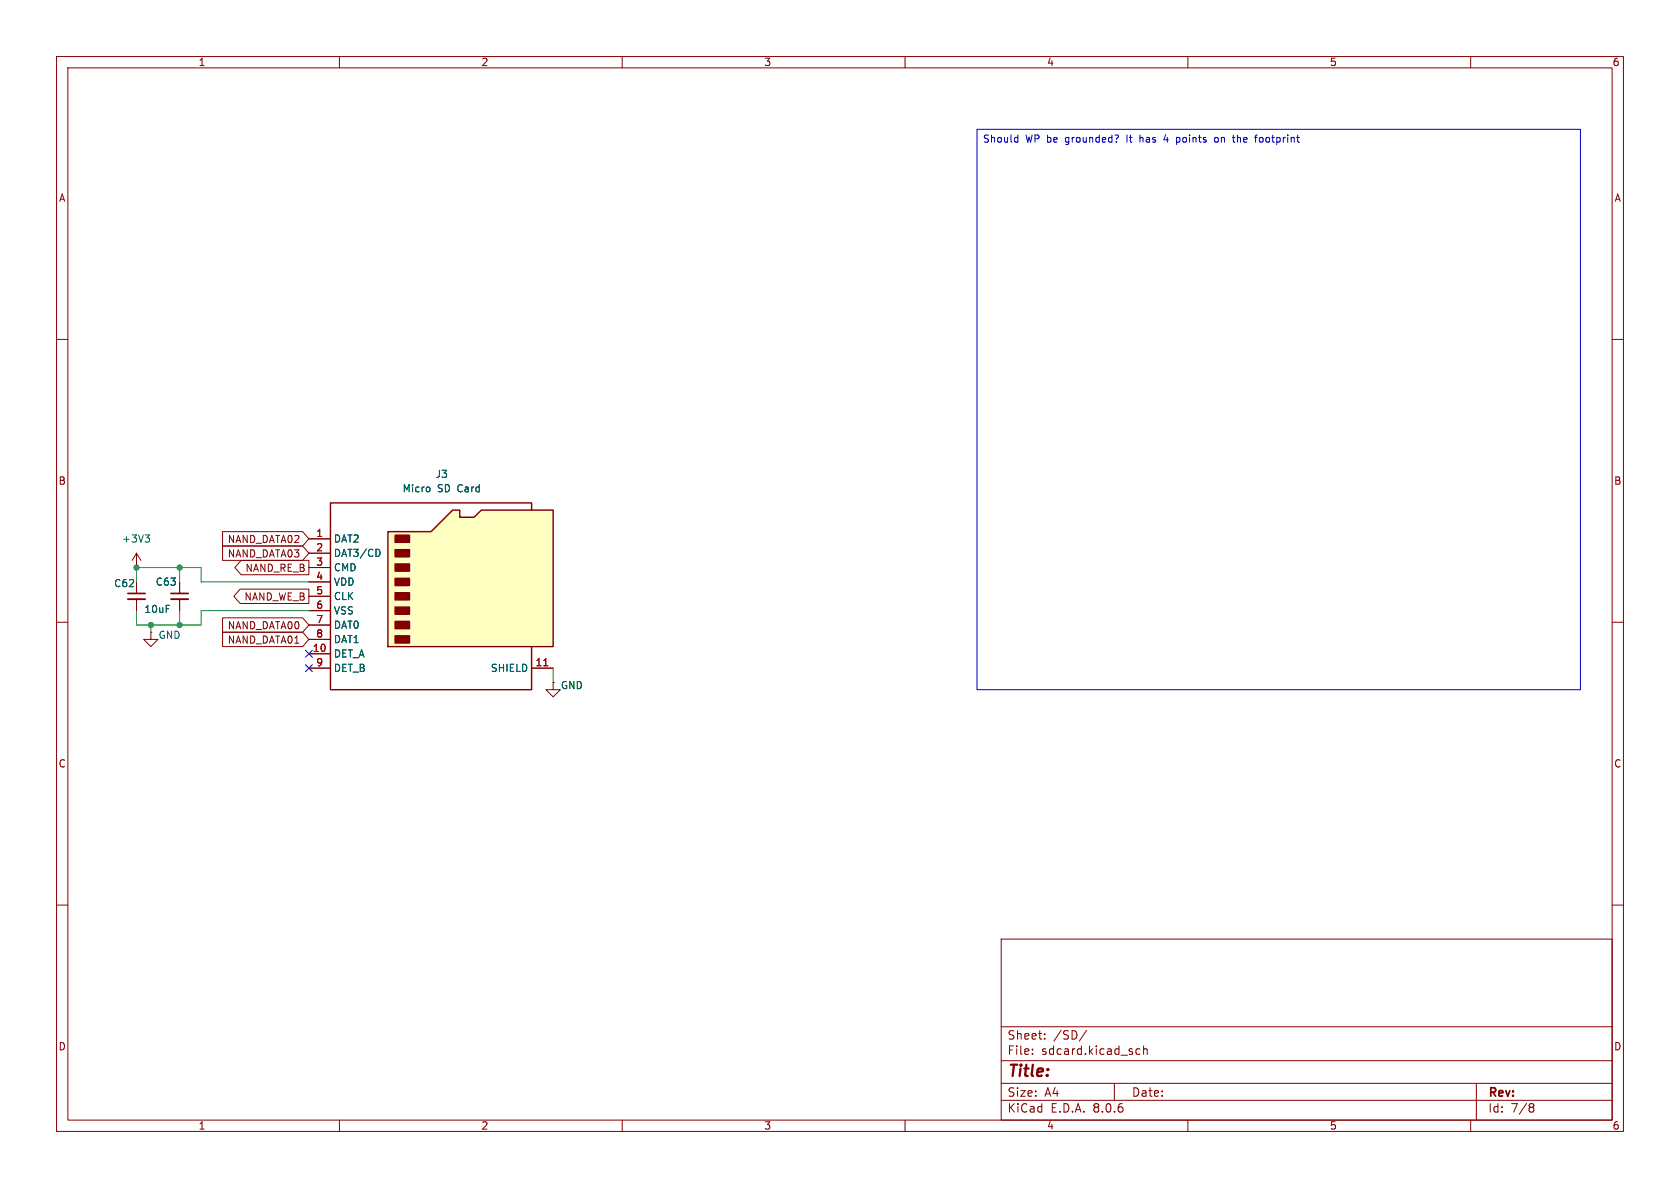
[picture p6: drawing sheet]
(kicad_sch
 (version 20231120)
 (generator "eeschema")
 (generator_version "8.0")
 (paper "A4")
 (lib_symbols
  (symbol "Connector:Micro_SD_Card_Det2" (exclude_from_sim no) (in_bom yes) (on_board yes)
   (property "Reference" "J" (at -16.51 17.78 0) (effects (font (size 1.27 1.27))))
   (property "Value" "Micro_SD_Card_Det2" (at 16.51 17.78 0) (effects (font (size 1.27 1.27)) (justify right)))
   (property "Footprint" "" (at 52.07 17.78 0) (effects (font (size 1.27 1.27)) (hide yes)))
   (property "Datasheet" "https://www.hirose.com/en/product/document?clcode=&productname=&series=DM3&documenttype=Catalog&lang=en&documentid=D49662_en" (at 2.54 2.54 0) (effects (font (size 1.27 1.27)) (hide yes)))
   (property "Description" "Micro SD Card Socket with two card detection pins" (at 0 0 0) (effects (font (size 1.27 1.27)) (hide yes)))
   (symbol "Micro_SD_Card_Det2_0_1"
    (rectangle (start -7.62 -6.985) (end -5.08 -8.255) (stroke (width 0.254) (type default)) (fill (type outline)))
    (rectangle (start -7.62 -4.445) (end -5.08 -5.715) (stroke (width 0.254) (type default)) (fill (type outline)))
    (rectangle (start -7.62 -1.905) (end -5.08 -3.175) (stroke (width 0.254) (type default)) (fill (type outline)))
    (rectangle (start -7.62 0.635) (end -5.08 -0.635) (stroke (width 0.254) (type default)) (fill (type outline)))
    (rectangle (start -7.62 3.175) (end -5.08 1.905) (stroke (width 0.254) (type default)) (fill (type outline)))
    (rectangle (start -7.62 5.715) (end -5.08 4.445) (stroke (width 0.254) (type default)) (fill (type outline)))
    (rectangle (start -7.62 8.255) (end -5.08 6.985) (stroke (width 0.254) (type default)) (fill (type outline)))
    (rectangle (start -7.62 10.795) (end -5.08 9.525) (stroke (width 0.254) (type default)) (fill (type outline)))
    (polyline (pts (xy 16.51 15.24) (xy 16.51 16.51) (xy -19.05 16.51) (xy -19.05 -16.51) (xy 16.51 -16.51) (xy 16.51 -8.89)) (stroke (width 0.254) (type default)) (fill (type none)))
    (polyline (pts (xy -8.89 -8.89) (xy -8.89 11.43) (xy -1.27 11.43) (xy 2.54 15.24) (xy 3.81 15.24) (xy 3.81 13.97) (xy 6.35 13.97) (xy 7.62 15.24) (xy 20.32 15.24) (xy 20.32 -8.89) (xy -8.89 -8.89)) (stroke (width 0.254) (type default)) (fill (type background))))
   (symbol "Micro_SD_Card_Det2_1_1"
    (pin bidirectional line (at -22.86 10.16 0) (length 3.81) (name "DAT2" (effects (font (size 1.27 1.27)))) (number "1" (effects (font (size 1.27 1.27)))))
    (pin passive line (at -22.86 -10.16 0) (length 3.81) (name "DET_A" (effects (font (size 1.27 1.27)))) (number "10" (effects (font (size 1.27 1.27)))))
    (pin passive line (at 20.32 -12.7 180) (length 3.81) (name "SHIELD" (effects (font (size 1.27 1.27)))) (number "11" (effects (font (size 1.27 1.27)))))
    (pin bidirectional line (at -22.86 7.62 0) (length 3.81) (name "DAT3/CD" (effects (font (size 1.27 1.27)))) (number "2" (effects (font (size 1.27 1.27)))))
    (pin input line (at -22.86 5.08 0) (length 3.81) (name "CMD" (effects (font (size 1.27 1.27)))) (number "3" (effects (font (size 1.27 1.27)))))
    (pin power_in line (at -22.86 2.54 0) (length 3.81) (name "VDD" (effects (font (size 1.27 1.27)))) (number "4" (effects (font (size 1.27 1.27)))))
    (pin input line (at -22.86 0 0) (length 3.81) (name "CLK" (effects (font (size 1.27 1.27)))) (number "5" (effects (font (size 1.27 1.27)))))
    (pin power_in line (at -22.86 -2.54 0) (length 3.81) (name "VSS" (effects (font (size 1.27 1.27)))) (number "6" (effects (font (size 1.27 1.27)))))
    (pin bidirectional line (at -22.86 -5.08 0) (length 3.81) (name "DAT0" (effects (font (size 1.27 1.27)))) (number "7" (effects (font (size 1.27 1.27)))))
    (pin bidirectional line (at -22.86 -7.62 0) (length 3.81) (name "DAT1" (effects (font (size 1.27 1.27)))) (number "8" (effects (font (size 1.27 1.27)))))
    (pin passive line (at -22.86 -12.7 0) (length 3.81) (name "DET_B" (effects (font (size 1.27 1.27)))) (number "9" (effects (font (size 1.27 1.27)))))))
  (symbol "Device:C_Small"
   (pin_numbers hide)
   (pin_names
    (offset 0.254) hide) (exclude_from_sim no) (in_bom yes) (on_board yes)
   (property "Reference" "C" (at 0.254 1.778 0) (effects (font (size 1.27 1.27)) (justify left)))
   (property "Value" "C_Small" (at 0.254 -2.032 0) (effects (font (size 1.27 1.27)) (justify left)))
   (property "Footprint" "" (at 0 0 0) (effects (font (size 1.27 1.27)) (hide yes)))
   (property "Datasheet" "~" (at 0 0 0) (effects (font (size 1.27 1.27)) (hide yes)))
   (property "Description" "Unpolarized capacitor, small symbol" (at 0 0 0) (effects (font (size 1.27 1.27)) (hide yes)))
   (symbol "C_Small_0_1"
    (polyline (pts (xy -1.524 -0.508) (xy 1.524 -0.508)) (stroke (width 0.3302) (type default)) (fill (type none)))
    (polyline (pts (xy -1.524 0.508) (xy 1.524 0.508)) (stroke (width 0.3048) (type default)) (fill (type none))))
   (symbol "C_Small_1_1"
    (pin passive line (at 0 2.54 270) (length 2.032) (name "~" (effects (font (size 1.27 1.27)))) (number "1" (effects (font (size 1.27 1.27)))))
    (pin passive line (at 0 -2.54 90) (length 2.032) (name "~" (effects (font (size 1.27 1.27)))) (number "2" (effects (font (size 1.27 1.27)))))))
  (symbol "power:+3V3"
   (power)
   (pin_numbers hide)
   (pin_names
    (offset 0) hide) (exclude_from_sim no) (in_bom yes) (on_board yes)
   (property "Reference" "#PWR" (at 0 -3.81 0) (effects (font (size 1.27 1.27)) (hide yes)))
   (property "Value" "+3V3" (at 0 3.556 0) (effects (font (size 1.27 1.27))))
   (property "Footprint" "" (at 0 0 0) (effects (font (size 1.27 1.27)) (hide yes)))
   (property "Datasheet" "" (at 0 0 0) (effects (font (size 1.27 1.27)) (hide yes)))
   (property "Description" "Power symbol creates a global label with name \"+3V3\"" (at 0 0 0) (effects (font (size 1.27 1.27)) (hide yes)))
   (symbol "+3V3_0_1"
    (polyline (pts (xy -0.762 1.27) (xy 0 2.54)) (stroke (width 0) (type default)) (fill (type none)))
    (polyline (pts (xy 0 0) (xy 0 2.54)) (stroke (width 0) (type default)) (fill (type none)))
    (polyline (pts (xy 0 2.54) (xy 0.762 1.27)) (stroke (width 0) (type default)) (fill (type none))))
   (symbol "+3V3_1_1"
    (pin power_in line (at 0 0 90) (length 0) (name "~" (effects (font (size 1.27 1.27)))) (number "1" (effects (font (size 1.27 1.27)))))))
  (symbol "power:GND"
   (power)
   (pin_numbers hide)
   (pin_names
    (offset 0) hide) (exclude_from_sim no) (in_bom yes) (on_board yes)
   (property "Reference" "#PWR" (at 0 -6.35 0) (effects (font (size 1.27 1.27)) (hide yes)))
   (property "Value" "GND" (at 0 -3.81 0) (effects (font (size 1.27 1.27))))
   (property "Footprint" "" (at 0 0 0) (effects (font (size 1.27 1.27)) (hide yes)))
   (property "Datasheet" "" (at 0 0 0) (effects (font (size 1.27 1.27)) (hide yes)))
   (property "Description" "Power symbol creates a global label with name \"GND\" , ground" (at 0 0 0) (effects (font (size 1.27 1.27)) (hide yes)))
   (symbol "GND_0_1"
    (polyline (pts (xy 0 0) (xy 0 -1.27) (xy 1.27 -1.27) (xy 0 -2.54) (xy -1.27 -1.27) (xy 0 -1.27)) (stroke (width 0) (type default)) (fill (type none))))
   (symbol "GND_1_1"
    (pin power_in line (at 0 0 270) (length 0) (name "~" (effects (font (size 1.27 1.27)))) (number "1" (effects (font (size 1.27 1.27))))))))
 (junction
  (at 26.67 110.49)
  (diameter 0)
  (color 0 0 0 0))
 (junction
  (at 31.75 110.49)
  (diameter 0)
  (color 0 0 0 0))
 (junction
  (at 31.75 100.33)
  (diameter 0)
  (color 0 0 0 0))
 (junction
  (at 24.13 100.33)
  (diameter 0)
  (color 0 0 0 0))
 (no_connect
  (at 54.61 118.11))
 (no_connect
  (at 54.61 115.57))
 (wire
  (pts (xy 54.61 102.87) (xy 35.56 102.87))
  (stroke (width 0) (type default)))
 (wire
  (pts (xy 35.56 102.87) (xy 35.56 100.33))
  (stroke (width 0) (type default)))
 (wire
  (pts (xy 26.67 110.49) (xy 31.75 110.49))
  (stroke (width 0) (type default)))
 (wire
  (pts (xy 97.79 118.11) (xy 97.79 120.65))
  (stroke (width 0) (type default)))
 (wire
  (pts (xy 31.75 110.49) (xy 31.75 107.95))
  (stroke (width 0) (type default)))
 (wire
  (pts (xy 24.13 107.95) (xy 24.13 110.49))
  (stroke (width 0) (type default)))
 (wire
  (pts (xy 35.56 100.33) (xy 31.75 100.33))
  (stroke (width 0) (type default)))
 (wire
  (pts (xy 24.13 100.33) (xy 31.75 100.33))
  (stroke (width 0) (type default)))
 (wire
  (pts (xy 24.13 110.49) (xy 26.67 110.49))
  (stroke (width 0) (type default)))
 (wire
  (pts (xy 35.56 110.49) (xy 31.75 110.49))
  (stroke (width 0) (type default)))
 (wire
  (pts (xy 54.61 107.95) (xy 35.56 107.95))
  (stroke (width 0) (type default)))
 (wire
  (pts (xy 31.75 100.33) (xy 31.75 102.87))
  (stroke (width 0) (type default)))
 (wire
  (pts (xy 26.67 110.49) (xy 26.67 111.76))
  (stroke (width 0) (type default)))
 (wire
  (pts (xy 24.13 102.87) (xy 24.13 100.33))
  (stroke (width 0) (type default)))
 (wire
  (pts (xy 35.56 107.95) (xy 35.56 110.49))
  (stroke (width 0) (type default)))
 (text_box "Should WP be grounded? It has 4 points on the footprint"
  (exclude_from_sim no)
  (at 172.72 22.86 0)
  (size 106.68 99.06)
  (stroke (width 0) (type default))
  (fill (type none))
  (effects (font (size 1.27 1.27)) (justify left top)))
 (global_label "NAND_RE_B"
  (shape output)
  (at 54.61 100.33 180)
  (effects (font (size 1.27 1.27)) (justify right))
  (property "Intersheetrefs" "${INTERSHEET_REFS}" (at 54.61 100.33 0) (effects (font (size 1.27 1.27)) (hide yes))))
 (global_label "NAND_WE_B"
  (shape output)
  (at 54.61 105.41 180)
  (effects (font (size 1.27 1.27)) (justify right))
  (property "Intersheetrefs" "${INTERSHEET_REFS}" (at 54.61 105.41 0) (effects (font (size 1.27 1.27)) (hide yes))))
 (global_label "NAND_DATA00"
  (shape input)
  (at 54.61 110.49 180)
  (effects (font (size 1.27 1.27)) (justify right))
  (property "Intersheetrefs" "${INTERSHEET_REFS}" (at 54.61 110.49 0) (effects (font (size 1.27 1.27)) (hide yes))))
 (global_label "NAND_DATA01"
  (shape input)
  (at 54.61 113.03 180)
  (effects (font (size 1.27 1.27)) (justify right))
  (property "Intersheetrefs" "${INTERSHEET_REFS}" (at 54.61 113.03 0) (effects (font (size 1.27 1.27)) (hide yes))))
 (global_label "NAND_DATA03"
  (shape input)
  (at 54.61 97.79 180)
  (effects (font (size 1.27 1.27)) (justify right))
  (property "Intersheetrefs" "${INTERSHEET_REFS}" (at 54.61 97.79 0) (effects (font (size 1.27 1.27)) (hide yes))))
 (global_label "NAND_DATA02"
  (shape input)
  (at 54.61 95.25 180)
  (effects (font (size 1.27 1.27)) (justify right))
  (property "Intersheetrefs" "${INTERSHEET_REFS}" (at 54.61 95.25 0) (effects (font (size 1.27 1.27)) (hide yes))))
 (symbol
  (lib_id "power:+3V3")
  (at 24.13 100.33 0)
  (unit 1)
  (exclude_from_sim no)
  (in_bom yes)
  (on_board yes)
  (dnp no)
  (fields_autoplaced yes)
  (property "Reference" "#PWR052" (at 24.13 104.14 0) (effects (font (size 1.27 1.27)) (hide yes)))
  (property "Value" "+3V3" (at 24.13 95.25 0) (effects (font (size 1.27 1.27))))
  (property "Footprint" "" (at 24.13 100.33 0) (effects (font (size 1.27 1.27)) (hide yes)))
  (property "Datasheet" "" (at 24.13 100.33 0) (effects (font (size 1.27 1.27)) (hide yes)))
  (property "Description" "Power symbol creates a global label with name \"+3V3\"" (at 24.13 100.33 0) (effects (font (size 1.27 1.27)) (hide yes)))
  (pin "1"))
 (symbol
  (lib_id "power:GND")
  (at 97.79 120.65 0)
  (unit 1)
  (exclude_from_sim no)
  (in_bom yes)
  (on_board yes)
  (dnp no)
  (property "Reference" "#PWR049" (at 97.79 127 0) (effects (font (size 1.27 1.27)) (hide yes)))
  (property "Value" "GND" (at 101.092 121.158 0) (effects (font (size 1.27 1.27))))
  (property "Footprint" "" (at 97.79 120.65 0) (effects (font (size 1.27 1.27)) (hide yes)))
  (property "Datasheet" "" (at 97.79 120.65 0) (effects (font (size 1.27 1.27)) (hide yes)))
  (property "Description" "Power symbol creates a global label with name \"GND\" , ground" (at 97.79 120.65 0) (effects (font (size 1.27 1.27)) (hide yes)))
  (pin "1"))
 (symbol
  (lib_id "power:GND")
  (at 26.67 111.76 0)
  (unit 1)
  (exclude_from_sim no)
  (in_bom yes)
  (on_board yes)
  (dnp no)
  (property "Reference" "#PWR059" (at 26.67 118.11 0) (effects (font (size 1.27 1.27)) (hide yes)))
  (property "Value" "GND" (at 29.972 112.268 0) (effects (font (size 1.27 1.27))))
  (property "Footprint" "" (at 26.67 111.76 0) (effects (font (size 1.27 1.27)) (hide yes)))
  (property "Datasheet" "" (at 26.67 111.76 0) (effects (font (size 1.27 1.27)) (hide yes)))
  (property "Description" "Power symbol creates a global label with name \"GND\" , ground" (at 26.67 111.76 0) (effects (font (size 1.27 1.27)) (hide yes)))
  (pin "1"))
 (symbol
  (lib_id "Device:C_Small")
  (at 24.13 105.41 0)
  (unit 1)
  (exclude_from_sim no)
  (in_bom yes)
  (on_board yes)
  (dnp no)
  (property "Reference" "C62" (at 20.066 103.124 0) (effects (font (size 1.27 1.27)) (justify left)))
  (property "Value" "0.22uF" (at 17.018 107.442 0) (effects (font (size 1.27 1.27)) (justify left) (hide yes)))
  (property "Footprint" "Capacitor_SMD:C_0402_1005Metric" (at 24.13 105.41 0) (effects (font (size 1.27 1.27)) (hide yes)))
  (property "Datasheet" "~" (at 24.13 105.41 0) (effects (font (size 1.27 1.27)) (hide yes)))
  (property "Description" "Unpolarized capacitor, small symbol" (at 24.13 105.41 0) (effects (font (size 1.27 1.27)) (hide yes)))
  (pin "1")
  (pin "2"))
 (symbol
  (lib_id "Device:C_Small")
  (at 31.75 105.41 0)
  (unit 1)
  (exclude_from_sim no)
  (in_bom yes)
  (on_board yes)
  (dnp no)
  (property "Reference" "C63" (at 27.432 102.87 0) (effects (font (size 1.27 1.27)) (justify left)))
  (property "Value" "10uF" (at 25.4 107.696 0) (effects (font (size 1.27 1.27)) (justify left)))
  (property "Footprint" "Capacitor_SMD:C_0402_1005Metric" (at 31.75 105.41 0) (effects (font (size 1.27 1.27)) (hide yes)))
  (property "Datasheet" "~" (at 31.75 105.41 0) (effects (font (size 1.27 1.27)) (hide yes)))
  (property "Description" "Unpolarized capacitor, small symbol" (at 31.75 105.41 0) (effects (font (size 1.27 1.27)) (hide yes)))
  (pin "1")
  (pin "2"))
 (symbol
  (lib_id "Connector:Micro_SD_Card_Det2")
  (at 77.47 105.41 0)
  (unit 1)
  (exclude_from_sim no)
  (in_bom yes)
  (on_board yes)
  (dnp no)
  (fields_autoplaced yes)
  (property "Reference" "J3" (at 78.105 83.82 0) (effects (font (size 1.27 1.27))))
  (property "Value" "Micro SD Card" (at 78.105 86.36 0) (effects (font (size 1.27 1.27))))
  (property "Footprint" "Connector_Card:microSD_HC_Hirose_DM3D-SF" (at 129.54 87.63 0) (effects (font (size 1.27 1.27)) (hide yes)))
  (property "Datasheet" "https://www.hirose.com/en/product/document?clcode=&productname=&series=DM3&documenttype=Catalog&lang=en&documentid=D49662_en" (at 80.01 102.87 0) (effects (font (size 1.27 1.27)) (hide yes)))
  (property "Description" "Micro SD Card Socket with two card detection pins" (at 77.47 105.41 0) (effects (font (size 1.27 1.27)) (hide yes)))
  (pin "1")
  (pin "2")
  (pin "3")
  (pin "4")
  (pin "5")
  (pin "6")
  (pin "7")
  (pin "10")
  (pin "11")
  (pin "8")
  (pin "9")))
